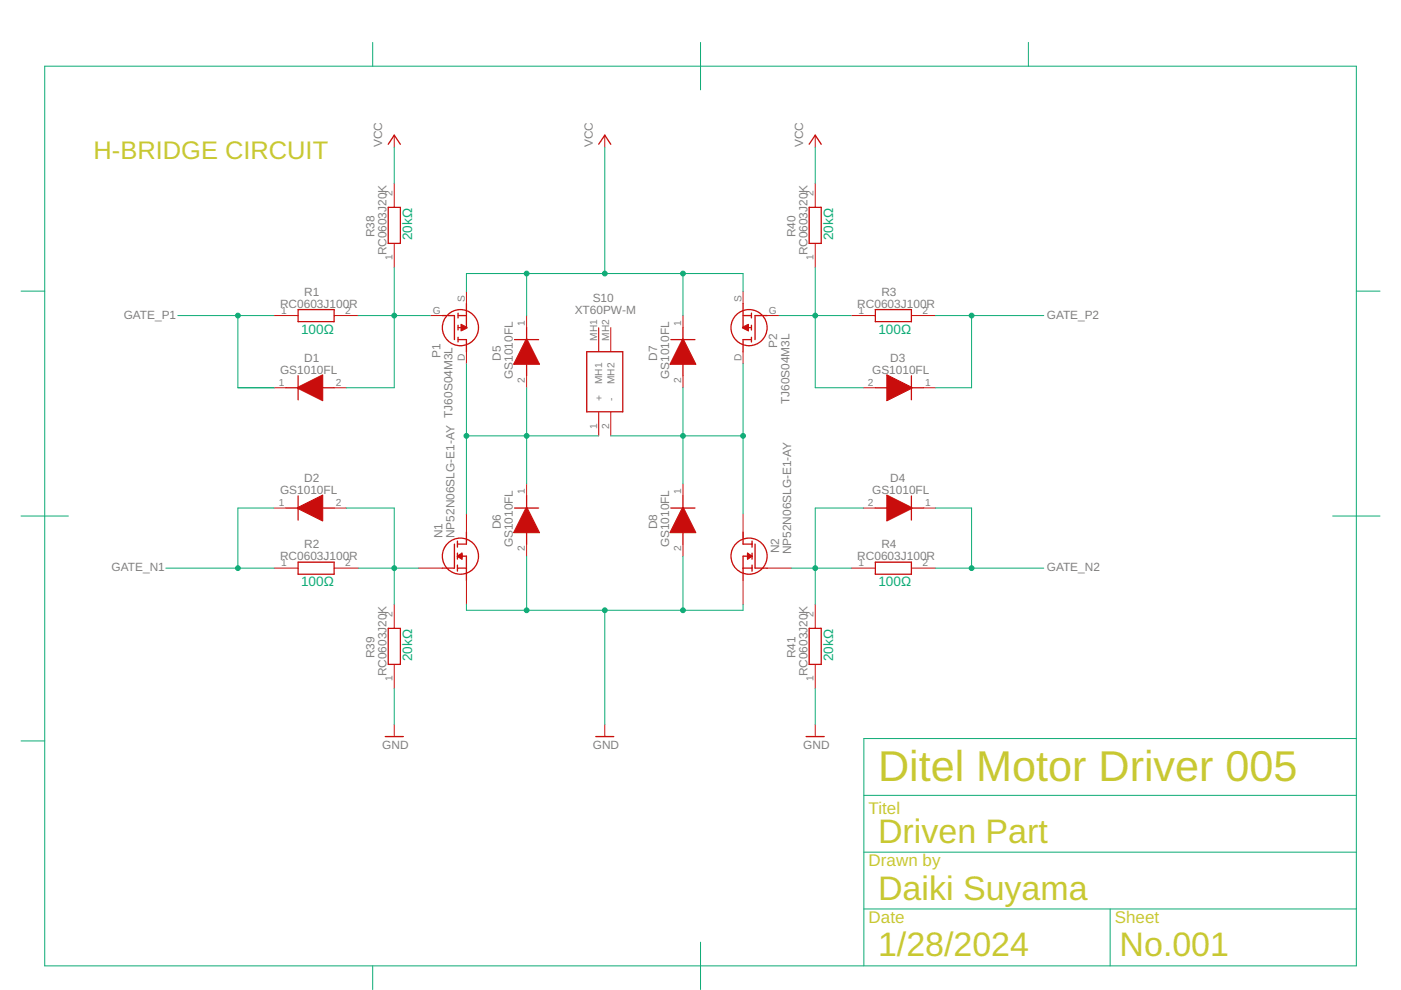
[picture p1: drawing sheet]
<svg xmlns="http://www.w3.org/2000/svg" width="297mm" height="210mm" viewBox="0 0 297 210" stroke-linecap="round" stroke-linejoin="round" font-family="sans-serif">
<g fill="none" stroke="#c90d0c" stroke-width=".28">
<path d="M82.3 30.6l1.3-1.9 1.3 1.9M126.9 30.6l1.3-1.9 1.3 1.9M171.6 30.6l1.2-1.9 1.3 1.9M82.3 44h2.6v7.6h-2.6zM171.6 44h2.5v7.6h-2.5zM63.2 65.6h7.6v2.6h-7.6zM63.2 79.7v5.1M93.8 66.9h2.6v5.1M97.1 72h1.8v2.6M97.1 66.9h1.8M97.1 66.4v1M97.1 69v1"/>
<path d="M97.1 71.5v1M98.9 64.4v5.1h-1.8M109.1 72h5.1M111.7 69.5v2.5M111.7 77.1v2.6M124.4 74.6h7.6v12.7h-7.6zM142.2 72h5.1M144.8 69.5v2.5M144.8 77.1v2.6M157.5 64.4v5.1h1.8M157.5 66.9h1.8M159.3 72h-1.8v2.6"/>
<path d="M159.3 66.4v1M159.3 69v1M159.3 71.5v1M162.6 66.9h-2.5v5.1M185.6 65.6h7.6v2.6h-7.6zM193.2 79.7v5.1M60.6 82.2h2.6M68.3 82.2h2.5M185.6 82.2h2.6M193.2 82.2h2.6M60.6 107.7h2.6M63.2 119.2h7.6v2.6h-7.6z"/>
<path d="M63.2 105.2v5.1M68.3 107.7h2.5M96.4 115.4v5.1h-2.6M97 114.7v1.3M97 117.3v1.3M97 119.8v1.3M97 117.9h1.9v5.1M97 117.9l.9-.6v1.3zM97 117.9l.6 .3M97.6 117.6v.6M97.6 117.6h.3l-.3 .3 .3 .3h-.3M97.6 117.6l.3 .3-.3 .3"/>
<path d="M97.6 117.6l-.3 .3M98.9 112.8v2.6h-1.9M109.1 107.7h5.1M111.7 105.2v2.5M111.7 112.8v2.6M142.2 107.7h5.1M144.8 105.2v2.5M144.8 112.8v2.6M157.5 112.8v2.6h1.9M158.5 117.3l.9 .6-.9 .7zM158.8 117.6h-.3l.3 .3-.3 .3h.3M158.8 117.6v.6"/>
<path d="M158.8 117.6l-.3 .3 .3 .3M158.8 117.6l.3 .3M159.4 117.9h-1.9v5.1M159.4 114.7v1.3M159.4 117.3v1.3M159.4 119.8v1.3M159.4 117.9l-.6 .3M160.1 115.4v5.1h2.5M185.6 107.7h2.6M185.6 119.2h7.6v2.6h-7.6zM193.2 107.7h2.6M193.2 105.2v5.1"/>
<path d="M82.3 133.2h2.6v7.7h-2.6zM97 120.5h1.9M157.5 120.5h1.9M171.6 133.2h2.5v7.7h-2.5zM81.7 156.2h3.8M126.3 156.2h3.8M170.9 156.2h3.9"/>
<circle cx="97.6" cy="69.5" r="3.8"/>
<circle cx="158.8" cy="69.5" r="3.8"/>
<circle cx="97.6" cy="117.9" r="3.8"/>
<circle cx="158.8" cy="117.9" r="3.8"/>
</g>
<g fill="none" stroke="#c90d0c" stroke-width=".21">
<path d="M83.6 28.7v2.5M83.6 38.9v5.1M128.2 28.7v2.5M172.8 28.7v2.5M172.8 38.9v5.1M83.6 51.6v5.1M172.8 51.6v5.1M58.1 66.9h5.1M70.8 66.9h5.1M91.2 66.9h2.6M98.9 61.8v2.6M98.9 74.6v2.5"/>
<path d="M111.7 66.9v2.6M111.7 79.7v2.5M126.9 69.5v5.1M129.5 69.5v5.1M144.8 66.9v2.6M144.8 79.7v2.5M157.5 61.8v2.6M157.5 74.6v2.5M162.6 66.9h2.6M180.5 66.9h5.1M193.2 66.9h5.1M58.1 82.2h2.5"/>
<path d="M70.8 82.2h2.6M126.9 87.3v5.1M129.5 87.3v5.1M183 82.2h2.6M195.8 82.2h2.5M58.1 107.7h2.5M70.8 107.7h2.6M98.9 109v5.1M111.7 102.6v2.6M111.7 115.4v2.5M144.8 102.6v2.6M144.8 115.4v2.5"/>
<path d="M157.5 109v5.1M183 107.7h2.6M195.8 107.7h2.5M58.1 120.5h5.1M70.8 120.5h5.1M83.6 128.1v5.1M88.7 120.5h5.1M98.9 123v5.1M157.5 123v5.1M162.6 120.5h5.1M172.8 128.1v5.1M180.5 120.5h5.1"/>
<path d="M193.2 120.5h5.1M83.6 140.9v5.1M83.6 153.6v2.6M128.2 153.6v2.6M172.8 140.9v5.1M172.8 153.6v2.6"/>
</g>
<g fill="#c90d0c" stroke="#c90d0c" stroke-width=".21">
<path d="M157.4 69.4l1.3-.7v1.5l-1.3-.7z" fill-rule="evenodd"/>
<path d="M97.7 68.7l1.3 .7v.1l-1.3 .7z" fill-rule="evenodd"/>
<path d="M111.6 71.9h.1l2.7 5.3h-5.5z" fill-rule="evenodd"/>
<path d="M144.7 71.9h.2l2.6 5.3h-5.5z" fill-rule="evenodd"/>
<path d="M111.6 107.6h.1l2.7 5.3h-5.5z" fill-rule="evenodd"/>
<path d="M144.7 107.6h.2l2.6 5.3h-5.5z" fill-rule="evenodd"/>
<path d="M63.1 82.1l5.3-2.6v5.5l-5.3-2.7z" fill-rule="evenodd"/>
<path d="M63.1 107.6l5.3-2.6v5.5l-5.3-2.7z" fill-rule="evenodd"/>
<path d="M188 79.5l5.4 2.6v.2l-5.4 2.7z" fill-rule="evenodd"/>
<path d="M188 105l5.4 2.6v.2l-5.4 2.7z" fill-rule="evenodd"/>
</g>
<g fill="none" stroke="#0dab76" stroke-width=".21">
<path d="M9.5 14h278.1v190.8h-278.1zM79 9v5M148.5 9v10M218 9v5M83.6 31.2v7.7M128.2 31.2v26.8M172.8 31.2v7.7M83.6 56.7v25.5h-10.2M111.7 58v8.9M144.8 58v8.9M172.8 56.7v25.5h10.2M4.5 61.7h5"/>
<path d="M37.7 66.9h20.4M50.4 66.9v15.3h7.7M75.9 66.9h15.3M98.9 61.8v-3.8h58.6v3.8M98.9 77.1v31.9M157.5 77.1v31.9M165.2 66.9h15.3M198.3 66.9h23M206 66.9v15.3h-7.7M287.6 61.7h5M98.9 92.4h28M111.7 82.2v20.4"/>
<path d="M129.5 92.4h28M144.8 82.2v20.4M4.5 109.4h10M58.1 107.7h-7.7v12.8M73.4 107.7h10.2v20.4M111.7 117.9v11.5M144.8 117.9v11.5M183 107.7h-10.2v20.4M198.3 107.7h7.7v12.8M282.6 109.4h10M35.2 120.5h22.9M75.9 120.5h12.8"/>
<path d="M98.9 128.1v1.3h58.6v-1.3M128.2 129.4v24.2M167.7 120.5h12.8M198.3 120.5h23M4.5 157.1h5M83.6 146v7.6M172.8 146v7.6M287.6 156.6h-104.4v48.2M183.2 168.6h104.4M148.5 199.8v10M183.2 180.7h104.4M183.2 192.7h104.4"/>
<path d="M235.4 192.7v12.1M79 204.8v5"/>
</g>
<g fill="#0dab76" stroke="#0dab76" stroke-width=".21">
<circle cx="128.2" cy="58" r=".51"/>
<circle cx="111.7" cy="58" r=".51"/>
<circle cx="144.8" cy="58" r=".51"/>
<circle cx="111.7" cy="129.4" r=".51"/>
<circle cx="128.2" cy="129.4" r=".51"/>
<circle cx="144.8" cy="129.4" r=".51"/>
<circle cx="98.9" cy="92.4" r=".51"/>
<circle cx="111.7" cy="92.4" r=".51"/>
<circle cx="206" cy="66.9" r=".51"/>
<circle cx="172.8" cy="66.9" r=".51"/>
<circle cx="50.4" cy="66.9" r=".51"/>
<circle cx="83.6" cy="66.9" r=".51"/>
<circle cx="172.8" cy="120.5" r=".51"/>
<circle cx="50.4" cy="120.5" r=".51"/>
<circle cx="83.6" cy="120.5" r=".51"/>
<circle cx="157.5" cy="92.4" r=".51"/>
<circle cx="144.8" cy="92.4" r=".51"/>
<circle cx="206" cy="120.5" r=".51"/>
</g>
<text font-size="9.1" fill="#c8c832" x="186.2" y="165.6">Ditel Motor Driver 005</text>
<g font-size="7.2" fill="#c8c832">
<text x="186.2" y="178.7">Driven Part</text>
<text x="186.2" y="190.7">Daiki Suyama</text>
<text x="186.2" y="202.8">1/28/2024</text>
<text x="237.4" y="202.8">No.001</text>
</g>
<text font-size="5.4" fill="#c8c832" x="19.8" y="33.8">H-BRIDGE CIRCUIT</text>
<g font-size="3.6" fill="#c8c832">
<text x="184.2" y="172.7">Titel</text>
<text x="184.2" y="183.7">Drawn by</text>
<text x="184.2" y="195.7">Date</text>
<text x="236.4" y="195.7">Sheet</text>
</g>
<g font-size="2.9" fill="#0dab76">
<text x="87.4" y="51" transform="rotate(-90 87.4 51)">20kΩ</text>
<text x="176.7" y="51" transform="rotate(-90 176.7 51)">20kΩ</text>
<text x="63.8" y="70.7">100Ω</text>
<text x="186.2" y="70.7">100Ω</text>
<text x="63.8" y="124.3">100Ω</text>
<text x="186.2" y="124.3">100Ω</text>
<text x="87.4" y="140.2" transform="rotate(-90 87.4 140.2)">20kΩ</text>
<text x="176.7" y="140.2" transform="rotate(-90 176.7 140.2)">20kΩ</text>
</g>
<g font-size="2.5" fill="#808080">
<text x="81" y="31.2" transform="rotate(-90 81 31.2)">VCC</text>
<text x="125.7" y="31.2" transform="rotate(-90 125.7 31.2)">VCC</text>
<text x="170.3" y="31.2" transform="rotate(-90 170.3 31.2)">VCC</text>
<text x="79.4" y="50.3" transform="rotate(-90 79.4 50.3)">R38</text>
<text x="168.6" y="50.3" transform="rotate(-90 168.6 50.3)">R40</text>
<text x="81.9" y="54.2" transform="rotate(-90 81.9 54.2)">RC0603J20K</text>
<text x="171.2" y="54.2" transform="rotate(-90 171.2 54.2)">RC0603J20K</text>
<text x="59.4" y="65.3">RC0603J100R</text>
<text x="64.5" y="62.7">R1</text>
<text x="125.7" y="64">S10</text>
<text x="181.8" y="65.3">RC0603J100R</text>
<text x="186.9" y="62.7">R3</text>
<text x="26.2" y="67.6">GATE_P1</text>
<text x="121.8" y="66.5">XT60PW-M</text>
<text x="221.9" y="67.6">GATE_P2</text>
<text x="64.5" y="76.7">D1</text>
<text x="93.4" y="75.8" transform="rotate(-90 93.4 75.8)">P1</text>
<text x="106.2" y="76.5" transform="rotate(-90 106.2 76.5)">D5</text>
<text x="139.3" y="76.5" transform="rotate(-90 139.3 76.5)">D7</text>
<text x="164.8" y="73.8" transform="rotate(-90 164.8 73.8)">P2</text>
<text x="188.7" y="76.7">D3</text>
<text x="59.4" y="79.3">GS1010FL</text>
<text x="108.7" y="80.4" transform="rotate(-90 108.7 80.4)">GS1010FL</text>
<text x="141.9" y="80.4" transform="rotate(-90 141.9 80.4)">GS1010FL</text>
<text x="184.9" y="79.3">GS1010FL</text>
<text x="167.4" y="85.7" transform="rotate(-90 167.4 85.7)">TJ60S04M3L</text>
<text x="59.4" y="104.8">GS1010FL</text>
<text x="64.5" y="102.2">D2</text>
<text x="184.9" y="104.8">GS1010FL</text>
<text x="188.7" y="102.2">D4</text>
<text x="106.2" y="112.2" transform="rotate(-90 106.2 112.2)">D6</text>
<text x="139.3" y="112.2" transform="rotate(-90 139.3 112.2)">D8</text>
<text x="59.4" y="118.8">RC0603J100R</text>
<text x="64.5" y="116.3">R2</text>
<text x="93.8" y="114.1" transform="rotate(-90 93.8 114.1)">N1</text>
<text x="96.3" y="114.1" transform="rotate(-90 96.3 114.1)">NP52N06SLG-E1-AY TJ60S04M3L</text>
<text x="108.7" y="116.1" transform="rotate(-90 108.7 116.1)">GS1010FL</text>
<text x="141.9" y="116.1" transform="rotate(-90 141.9 116.1)">GS1010FL</text>
<text x="165.2" y="117.3" transform="rotate(-90 165.2 117.3)">N2</text>
<text x="167.7" y="117.5" transform="rotate(-90 167.7 117.5)">NP52N06SLG-E1-AY</text>
<text x="181.8" y="118.8">RC0603J100R</text>
<text x="186.9" y="116.3">R4</text>
<text x="23.7" y="121.1">GATE_N1</text>
<text x="221.9" y="121.1">GATE_N2</text>
<text x="79.4" y="139.6" transform="rotate(-90 79.4 139.6)">R39</text>
<text x="81.9" y="143.4" transform="rotate(-90 81.9 143.4)">RC0603J20K</text>
<text x="168.6" y="139.6" transform="rotate(-90 168.6 139.6)">R41</text>
<text x="171.2" y="143.4" transform="rotate(-90 171.2 143.4)">RC0603J20K</text>
<text x="81" y="158.7">GND</text>
<text x="125.7" y="158.7">GND</text>
<text x="170.3" y="158.7">GND</text>
</g>
<g font-size="2.2" fill="#808080">
<text x="83.2" y="41.6" transform="rotate(-90 83.2 41.6)">2</text>
<text x="172.5" y="41.6" transform="rotate(-90 172.5 41.6)">2</text>
<text x="83.2" y="55.2" transform="rotate(-90 83.2 55.2)">1</text>
<text x="172.5" y="55.2" transform="rotate(-90 172.5 55.2)">1</text>
<text x="98.5" y="64" transform="rotate(-90 98.5 64)">S</text>
<text x="157.2" y="64" transform="rotate(-90 157.2 64)">S</text>
<text x="59.6" y="66.6">1</text>
<text x="73.2" y="66.6">2</text>
<text x="91.8" y="66.6">G</text>
<text x="111.3" y="69.1" transform="rotate(-90 111.3 69.1)">1</text>
<text x="144.4" y="69.1" transform="rotate(-90 144.4 69.1)">1</text>
<text x="163" y="66.6">G</text>
<text x="182" y="66.6">1</text>
<text x="195.6" y="66.6">2</text>
<text x="98.5" y="76.5" transform="rotate(-90 98.5 76.5)">D</text>
<text x="126.6" y="72.2" transform="rotate(-90 126.6 72.2)">MH1</text>
<text x="129.1" y="72.2" transform="rotate(-90 129.1 72.2)">MH2</text>
<text x="157.2" y="76.5" transform="rotate(-90 157.2 76.5)">D</text>
<text x="59.1" y="81.9">1</text>
<text x="71.2" y="81.9">2</text>
<text x="111.3" y="81.2" transform="rotate(-90 111.3 81.2)">2</text>
<text x="127.7" y="81.5" transform="rotate(-90 127.7 81.5)">MH1</text>
<text x="130.3" y="81.5" transform="rotate(-90 130.3 81.5)">MH2</text>
<text x="144.4" y="81.2" transform="rotate(-90 144.4 81.2)">2</text>
<text x="184" y="81.9">2</text>
<text x="196.1" y="81.9">1</text>
<text x="127.7" y="85" transform="rotate(-90 127.7 85)">+</text>
<text x="130.3" y="85" transform="rotate(-90 130.3 85)">-</text>
<text x="126.6" y="90.9" transform="rotate(-90 126.6 90.9)">1</text>
<text x="129.1" y="90.9" transform="rotate(-90 129.1 90.9)">2</text>
<text x="59.1" y="107.4">1</text>
<text x="71.2" y="107.4">2</text>
<text x="111.3" y="104.8" transform="rotate(-90 111.3 104.8)">1</text>
<text x="144.4" y="104.8" transform="rotate(-90 144.4 104.8)">1</text>
<text x="184" y="107.4">2</text>
<text x="196.1" y="107.4">1</text>
<text x="111.3" y="116.9" transform="rotate(-90 111.3 116.9)">2</text>
<text x="144.4" y="116.9" transform="rotate(-90 144.4 116.9)">2</text>
<text x="59.6" y="120.1">1</text>
<text x="73.2" y="120.1">2</text>
<text x="182" y="120.1">1</text>
<text x="195.6" y="120.1">2</text>
<text x="83.2" y="130.9" transform="rotate(-90 83.2 130.9)">2</text>
<text x="172.5" y="130.9" transform="rotate(-90 172.5 130.9)">2</text>
<text x="83.2" y="144.4" transform="rotate(-90 83.2 144.4)">1</text>
<text x="172.5" y="144.4" transform="rotate(-90 172.5 144.4)">1</text>
</g>
</svg>
